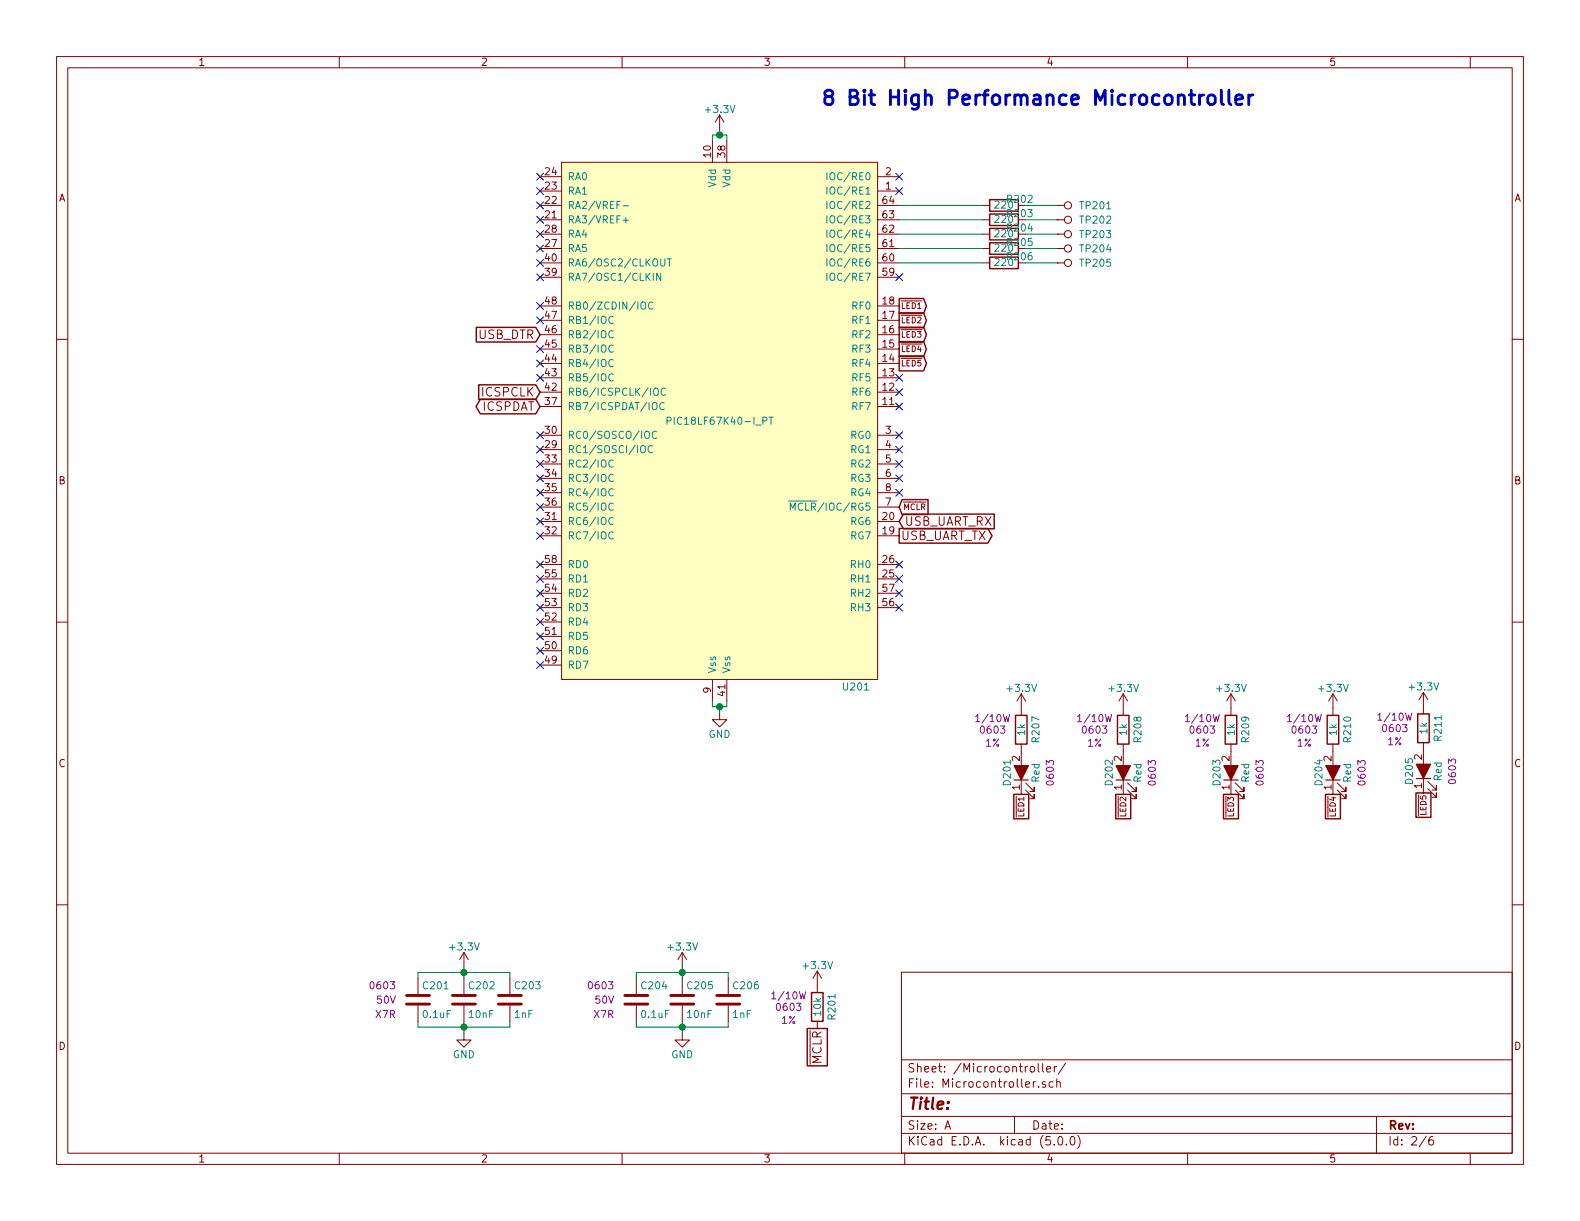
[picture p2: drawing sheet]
EESchema Schematic File Version 4
LIBS:mTouch_Test-cache
EELAYER 26 0
EELAYER END
$Descr A 11000 8500
encoding utf-8
Sheet 2 6
Title ""
Date ""
Rev ""
Comp ""
Comment1 ""
Comment2 ""
Comment3 ""
Comment4 ""
$EndDescr
Text GLabel 6260 3530 2    40   Input ~ 0
~MCLR
Text GLabel 3760 2730 0    60   Input ~ 0
ICSPCLK
Text GLabel 3760 2830 0    60   BiDi ~ 0
ICSPDAT
Text GLabel 5690 7160 3    60   UnSpc ~ 0
~MCLR
Text GLabel 6260 3730 2    60   Output ~ 0
USB_UART_TX
Text GLabel 6260 3630 2    60   Input ~ 0
USB_UART_RX
Text GLabel 3760 2330 0    60   Input ~ 0
USB_DTR
Wire Wire Line
	5010 900  5010 940 
Wire Wire Line
	4960 940  5010 940 
Wire Wire Line
	4960 940  4960 980 
Wire Wire Line
	5060 940  5060 980 
Connection ~ 5010 940 
$Comp
L power:GND #PWR0202
U 1 1
P 3230 7190
F 0 "#PWR0202" H 3230 6940 50  0001 C CNN
F 1 "GND" H 3230 7040 50  0000 C CNN
F 2 "" H 3230 7190 50  0000 C CNN
F 3 "" H 3230 7190 50  0000 C CNN
	1    3230 7190
	1    0    0    -1  
$EndComp
Wire Wire Line
	2910 6770 2910 6810
Connection ~ 3230 6770
Wire Wire Line
	3550 6770 3550 6810
Wire Wire Line
	2910 6770 3230 6770
Wire Wire Line
	3230 6730 3230 6770
Wire Wire Line
	2910 7150 2910 7110
Connection ~ 3230 7150
Wire Wire Line
	3550 7150 3550 7110
Wire Wire Line
	2910 7150 3230 7150
Wire Wire Line
	3230 7110 3230 7150
Wire Wire Line
	5010 940  5060 940 
Wire Wire Line
	3230 6770 3550 6770
Wire Wire Line
	3230 6770 3230 6810
Wire Wire Line
	3230 7150 3550 7150
Wire Wire Line
	3230 7150 3230 7190
NoConn ~ 3760 3730
Text Notes 5710 750  0    100  ~ 20
8 Bit High Performance Microcontroller
$Comp
L Custom_Library:PIC18(L)F67K40-I_PT U201
U 1 1
P 5010 2980
F 0 "U201" H 6060 1180 50  0000 R CNN
F 1 "PIC18LF67K40-I_PT" H 5010 3030 50  0000 C CNN
F 2 "Housings_QFP:TQFP-64_10x10mm_Pitch0.5mm" H 5010 5080 50  0001 C CNN
F 3 "" H 4360 3630 50  0001 C CNN
F 4 "PIC18LF67K40T-I/PTCT-ND" H 5010 2980 50  0001 C CNN "Digi-Key PN"
	1    5010 2980
	1    0    0    -1  
$EndComp
$Comp
L power:GND #PWR0206
U 1 1
P 5010 4960
F 0 "#PWR0206" H 5010 4710 50  0001 C CNN
F 1 "GND" H 5010 4810 50  0000 C CNN
F 2 "" H 5010 4960 50  0001 C CNN
F 3 "" H 5010 4960 50  0001 C CNN
	1    5010 4960
	1    0    0    -1  
$EndComp
Wire Wire Line
	5010 4960 5010 4920
Wire Wire Line
	5010 4920 4960 4920
Wire Wire Line
	4960 4920 4960 4880
Wire Wire Line
	5010 4920 5060 4920
Wire Wire Line
	5060 4920 5060 4880
Connection ~ 5010 4920
$Comp
L Custom_Library:+3.3V #PWR0205
U 1 1
P 5010 900
F 0 "#PWR0205" H 5010 750 50  0001 C CNN
F 1 "+3.3V" H 5010 1040 50  0000 C CNN
F 2 "" H 5010 900 50  0000 C CNN
F 3 "" H 5010 900 50  0000 C CNN
	1    5010 900 
	1    0    0    -1  
$EndComp
$Comp
L Custom_Library:C_Custom C?
U 1 1
P 2910 6960
AR Path="/5B6F6CF0/5B7039A8" Ref="C?"  Part="1" 
AR Path="/5B6F6CC2/5B7039A8" Ref="C201"  Part="1" 
F 0 "C201" H 2935 7060 50  0000 L CNN
F 1 "0.1uF" H 2935 6860 50  0000 L CNN
F 2 "Capacitors_SMD:C_0603" H 2948 6810 50  0001 C CNN
F 3 "" H 2935 7060 50  0001 C CNN
F 4 "0603" H 2760 7060 50  0000 R CNN "display_footprint"
F 5 "50V" H 2760 6960 50  0000 R CNN "Voltage"
F 6 "X7R" H 2760 6860 50  0000 R CNN "Dielectric"
F 7 "399-6856-1-ND" H 3335 7460 60  0001 C CNN "Digi-Key PN"
	1    2910 6960
	1    0    0    -1  
$EndComp
$Comp
L Custom_Library:C_Custom C?
U 1 1
P 3230 6960
AR Path="/5B6F6CF0/5B704457" Ref="C?"  Part="1" 
AR Path="/5B6F6CC2/5B704457" Ref="C202"  Part="1" 
F 0 "C202" H 3255 7060 50  0000 L CNN
F 1 "10nF" H 3255 6860 50  0000 L CNN
F 2 "Capacitors_SMD:C_0603" H 3268 6810 50  0001 C CNN
F 3 "" H 3255 7060 50  0001 C CNN
F 4 "0603" H 3080 7060 50  0001 R CNN "display_footprint"
F 5 "50V" H 3080 6960 50  0001 R CNN "Voltage"
F 6 "X7R" H 3080 6860 50  0001 R CNN "Dielectric"
F 7 "490-4781-1-ND" H 3655 7460 60  0001 C CNN "Digi-Key PN"
	1    3230 6960
	1    0    0    -1  
$EndComp
$Comp
L Custom_Library:C_Custom C?
U 1 1
P 3550 6960
AR Path="/5B6F6CF0/5B7044E3" Ref="C?"  Part="1" 
AR Path="/5B6F6CC2/5B7044E3" Ref="C203"  Part="1" 
F 0 "C203" H 3575 7060 50  0000 L CNN
F 1 "1nF" H 3575 6860 50  0000 L CNN
F 2 "Capacitors_SMD:C_0603" H 3588 6810 50  0001 C CNN
F 3 "" H 3575 7060 50  0001 C CNN
F 4 "0603" H 3400 7060 50  0001 R CNN "display_footprint"
F 5 "50V" H 3400 6960 50  0001 R CNN "Voltage"
F 6 "X7R" H 3400 6860 50  0001 R CNN "Dielectric"
F 7 "399-3293-1-ND" H 3975 7460 60  0001 C CNN "Digi-Key PN"
	1    3550 6960
	1    0    0    -1  
$EndComp
$Comp
L Custom_Library:+3.3V #PWR0201
U 1 1
P 3230 6730
F 0 "#PWR0201" H 3230 6580 50  0001 C CNN
F 1 "+3.3V" H 3230 6870 50  0000 C CNN
F 2 "" H 3230 6730 50  0000 C CNN
F 3 "" H 3230 6730 50  0000 C CNN
	1    3230 6730
	1    0    0    -1  
$EndComp
$Comp
L power:GND #PWR0204
U 1 1
P 4750 7190
F 0 "#PWR0204" H 4750 6940 50  0001 C CNN
F 1 "GND" H 4750 7040 50  0000 C CNN
F 2 "" H 4750 7190 50  0000 C CNN
F 3 "" H 4750 7190 50  0000 C CNN
	1    4750 7190
	1    0    0    -1  
$EndComp
Wire Wire Line
	4430 6770 4430 6810
Connection ~ 4750 6770
Wire Wire Line
	5070 6770 5070 6810
Wire Wire Line
	4430 6770 4750 6770
Wire Wire Line
	4750 6730 4750 6770
Wire Wire Line
	4430 7150 4430 7110
Connection ~ 4750 7150
Wire Wire Line
	5070 7150 5070 7110
Wire Wire Line
	4430 7150 4750 7150
Wire Wire Line
	4750 7110 4750 7150
Wire Wire Line
	4750 6770 5070 6770
Wire Wire Line
	4750 6770 4750 6810
Wire Wire Line
	4750 7150 5070 7150
Wire Wire Line
	4750 7150 4750 7190
$Comp
L Custom_Library:C_Custom C?
U 1 1
P 4430 6960
AR Path="/5B6F6CF0/5B7047F4" Ref="C?"  Part="1" 
AR Path="/5B6F6CC2/5B7047F4" Ref="C204"  Part="1" 
F 0 "C204" H 4455 7060 50  0000 L CNN
F 1 "0.1uF" H 4455 6860 50  0000 L CNN
F 2 "Capacitors_SMD:C_0603" H 4468 6810 50  0001 C CNN
F 3 "" H 4455 7060 50  0001 C CNN
F 4 "0603" H 4280 7060 50  0000 R CNN "display_footprint"
F 5 "50V" H 4280 6960 50  0000 R CNN "Voltage"
F 6 "X7R" H 4280 6860 50  0000 R CNN "Dielectric"
F 7 "399-6856-1-ND" H 4855 7460 60  0001 C CNN "Digi-Key PN"
	1    4430 6960
	1    0    0    -1  
$EndComp
$Comp
L Custom_Library:C_Custom C?
U 1 1
P 4750 6960
AR Path="/5B6F6CF0/5B7047FF" Ref="C?"  Part="1" 
AR Path="/5B6F6CC2/5B7047FF" Ref="C205"  Part="1" 
F 0 "C205" H 4775 7060 50  0000 L CNN
F 1 "10nF" H 4775 6860 50  0000 L CNN
F 2 "Capacitors_SMD:C_0603" H 4788 6810 50  0001 C CNN
F 3 "" H 4775 7060 50  0001 C CNN
F 4 "0603" H 4600 7060 50  0001 R CNN "display_footprint"
F 5 "50V" H 4600 6960 50  0001 R CNN "Voltage"
F 6 "X7R" H 4600 6860 50  0001 R CNN "Dielectric"
F 7 "490-4781-1-ND" H 5175 7460 60  0001 C CNN "Digi-Key PN"
	1    4750 6960
	1    0    0    -1  
$EndComp
$Comp
L Custom_Library:C_Custom C?
U 1 1
P 5070 6960
AR Path="/5B6F6CF0/5B70480A" Ref="C?"  Part="1" 
AR Path="/5B6F6CC2/5B70480A" Ref="C206"  Part="1" 
F 0 "C206" H 5095 7060 50  0000 L CNN
F 1 "1nF" H 5095 6860 50  0000 L CNN
F 2 "Capacitors_SMD:C_0603" H 5108 6810 50  0001 C CNN
F 3 "" H 5095 7060 50  0001 C CNN
F 4 "0603" H 4920 7060 50  0001 R CNN "display_footprint"
F 5 "50V" H 4920 6960 50  0001 R CNN "Voltage"
F 6 "X7R" H 4920 6860 50  0001 R CNN "Dielectric"
F 7 "399-3293-1-ND" H 5495 7460 60  0001 C CNN "Digi-Key PN"
	1    5070 6960
	1    0    0    -1  
$EndComp
$Comp
L Custom_Library:+3.3V #PWR0203
U 1 1
P 4750 6730
F 0 "#PWR0203" H 4750 6580 50  0001 C CNN
F 1 "+3.3V" H 4750 6870 50  0000 C CNN
F 2 "" H 4750 6730 50  0000 C CNN
F 3 "" H 4750 6730 50  0000 C CNN
	1    4750 6730
	1    0    0    -1  
$EndComp
$Comp
L Custom_Library:R_Custom R201
U 1 1
P 5690 7010
F 0 "R201" V 5790 7010 50  0000 C CNN
F 1 "10k" V 5690 7010 50  0000 C CNN
F 2 "Resistors_SMD:R_0603" H 5690 7010 50  0001 C CNN
F 3 "" H 5690 7010 50  0001 C CNN
F 4 "0603" H 5491 7010 50  0000 C CNN "display_footprint"
F 5 "1%" H 5491 6919 50  0000 C CNN "Tolerance"
F 6 "1/10W" H 5490 7090 50  0000 C CNN "Wattage"
F 7 "RHM10KADCT-ND" H 5990 7410 60  0001 C CNN "Digi-Key PN"
	1    5690 7010
	1    0    0    -1  
$EndComp
$Comp
L Custom_Library:+3.3V #PWR0207
U 1 1
P 5690 6860
F 0 "#PWR0207" H 5690 6710 50  0001 C CNN
F 1 "+3.3V" H 5690 7000 50  0000 C CNN
F 2 "" H 5690 6860 50  0000 C CNN
F 3 "" H 5690 6860 50  0000 C CNN
	1    5690 6860
	1    0    0    -1  
$EndComp
$Comp
L Device:R R?
U 1 1
P 6990 1430
AR Path="/5A2D2FD2/5B7157D7" Ref="R?"  Part="1" 
AR Path="/5A0A8BD0/5B7157D7" Ref="R?"  Part="1" 
AR Path="/5B6F6CF0/5B7157D7" Ref="R?"  Part="1" 
AR Path="/5B6F6CC2/5B7157D7" Ref="R202"  Part="1" 
F 0 "R202" V 7030 1220 50  0000 L CNN
F 1 "220" V 6990 1430 50  0000 C CNN
F 2 "Resistors_SMD:R_0603" V 6920 1430 50  0001 C CNN
F 3 "" V 7070 1430 50  0001 C CNN
F 4 "1%" V 6730 1430 50  0001 C CNN "Tolerance"
F 5 "1/10W" V 6890 1430 50  0001 C CNN "Wattage"
F 6 "0603" V 6810 1430 50  0001 C CNN "display_footprint"
F 7 "RHM220DCT-ND" H 1640 -1750 50  0001 C CNN "Digi-Key PN"
	1    6990 1430
	0    -1   -1   0   
$EndComp
$Comp
L Device:R R?
U 1 1
P 6990 1530
AR Path="/5A2D2FD2/5B7164F5" Ref="R?"  Part="1" 
AR Path="/5A0A8BD0/5B7164F5" Ref="R?"  Part="1" 
AR Path="/5B6F6CF0/5B7164F5" Ref="R?"  Part="1" 
AR Path="/5B6F6CC2/5B7164F5" Ref="R203"  Part="1" 
F 0 "R203" V 7030 1320 50  0000 L CNN
F 1 "220" V 6990 1530 50  0000 C CNN
F 2 "Resistors_SMD:R_0603" V 6920 1530 50  0001 C CNN
F 3 "" V 7070 1530 50  0001 C CNN
F 4 "1%" V 6730 1530 50  0001 C CNN "Tolerance"
F 5 "1/10W" V 6890 1530 50  0001 C CNN "Wattage"
F 6 "0603" V 6810 1530 50  0001 C CNN "display_footprint"
F 7 "RHM220DCT-ND" H 1640 -1650 50  0001 C CNN "Digi-Key PN"
	1    6990 1530
	0    -1   -1   0   
$EndComp
$Comp
L Device:R R?
U 1 1
P 6990 1630
AR Path="/5A2D2FD2/5B716531" Ref="R?"  Part="1" 
AR Path="/5A0A8BD0/5B716531" Ref="R?"  Part="1" 
AR Path="/5B6F6CF0/5B716531" Ref="R?"  Part="1" 
AR Path="/5B6F6CC2/5B716531" Ref="R204"  Part="1" 
F 0 "R204" V 7030 1420 50  0000 L CNN
F 1 "220" V 6990 1630 50  0000 C CNN
F 2 "Resistors_SMD:R_0603" V 6920 1630 50  0001 C CNN
F 3 "" V 7070 1630 50  0001 C CNN
F 4 "1%" V 6730 1630 50  0001 C CNN "Tolerance"
F 5 "1/10W" V 6890 1630 50  0001 C CNN "Wattage"
F 6 "0603" V 6810 1630 50  0001 C CNN "display_footprint"
F 7 "RHM220DCT-ND" H 1640 -1550 50  0001 C CNN "Digi-Key PN"
	1    6990 1630
	0    -1   -1   0   
$EndComp
$Comp
L Device:R R?
U 1 1
P 6990 1730
AR Path="/5A2D2FD2/5B71656F" Ref="R?"  Part="1" 
AR Path="/5A0A8BD0/5B71656F" Ref="R?"  Part="1" 
AR Path="/5B6F6CF0/5B71656F" Ref="R?"  Part="1" 
AR Path="/5B6F6CC2/5B71656F" Ref="R205"  Part="1" 
F 0 "R205" V 7030 1520 50  0000 L CNN
F 1 "220" V 6990 1730 50  0000 C CNN
F 2 "Resistors_SMD:R_0603" V 6920 1730 50  0001 C CNN
F 3 "" V 7070 1730 50  0001 C CNN
F 4 "1%" V 6730 1730 50  0001 C CNN "Tolerance"
F 5 "1/10W" V 6890 1730 50  0001 C CNN "Wattage"
F 6 "0603" V 6810 1730 50  0001 C CNN "display_footprint"
F 7 "RHM220DCT-ND" H 1640 -1450 50  0001 C CNN "Digi-Key PN"
	1    6990 1730
	0    -1   -1   0   
$EndComp
$Comp
L Device:R R?
U 1 1
P 6990 1830
AR Path="/5A2D2FD2/5B7165AF" Ref="R?"  Part="1" 
AR Path="/5A0A8BD0/5B7165AF" Ref="R?"  Part="1" 
AR Path="/5B6F6CF0/5B7165AF" Ref="R?"  Part="1" 
AR Path="/5B6F6CC2/5B7165AF" Ref="R206"  Part="1" 
F 0 "R206" V 7030 1620 50  0000 L CNN
F 1 "220" V 6990 1830 50  0000 C CNN
F 2 "Resistors_SMD:R_0603" V 6920 1830 50  0001 C CNN
F 3 "" V 7070 1830 50  0001 C CNN
F 4 "1%" V 6730 1830 50  0001 C CNN "Tolerance"
F 5 "1/10W" V 6890 1830 50  0001 C CNN "Wattage"
F 6 "0603" V 6810 1830 50  0001 C CNN "display_footprint"
F 7 "RHM220DCT-ND" H 1640 -1350 50  0001 C CNN "Digi-Key PN"
	1    6990 1830
	0    -1   -1   0   
$EndComp
Wire Wire Line
	6260 1430 6840 1430
Wire Wire Line
	6260 1530 6840 1530
Wire Wire Line
	6260 1630 6840 1630
Wire Wire Line
	6260 1730 6840 1730
Wire Wire Line
	6260 1830 6840 1830
$Comp
L Custom_Library:TP TP201
U 1 1
P 7360 1430
F 0 "TP201" V 7360 1580 50  0000 L CNN
F 1 "TP" H 7360 1580 50  0001 C CNN
F 2 "Wire_Pads:SolderWirePad_single_SMD_5x10mm" H 7360 1430 60  0001 C CNN
F 3 "" H 7360 1430 60  0000 C CNN
	1    7360 1430
	0    1    1    0   
$EndComp
Wire Wire Line
	7140 1430 7360 1430
Wire Wire Line
	7140 1530 7360 1530
Wire Wire Line
	7140 1630 7360 1630
Wire Wire Line
	7140 1730 7360 1730
Wire Wire Line
	7140 1830 7360 1830
$Comp
L Custom_Library:TP TP202
U 1 1
P 7360 1530
F 0 "TP202" V 7360 1680 50  0000 L CNN
F 1 "TP" H 7360 1680 50  0001 C CNN
F 2 "Wire_Pads:SolderWirePad_single_SMD_5x10mm" H 7360 1530 60  0001 C CNN
F 3 "" H 7360 1530 60  0000 C CNN
	1    7360 1530
	0    1    1    0   
$EndComp
$Comp
L Custom_Library:TP TP203
U 1 1
P 7360 1630
F 0 "TP203" V 7360 1780 50  0000 L CNN
F 1 "TP" H 7360 1780 50  0001 C CNN
F 2 "Wire_Pads:SolderWirePad_single_SMD_5x10mm" H 7360 1630 60  0001 C CNN
F 3 "" H 7360 1630 60  0000 C CNN
	1    7360 1630
	0    1    1    0   
$EndComp
$Comp
L Custom_Library:TP TP204
U 1 1
P 7360 1730
F 0 "TP204" V 7360 1880 50  0000 L CNN
F 1 "TP" H 7360 1880 50  0001 C CNN
F 2 "Wire_Pads:SolderWirePad_single_SMD_5x10mm" H 7360 1730 60  0001 C CNN
F 3 "" H 7360 1730 60  0000 C CNN
	1    7360 1730
	0    1    1    0   
$EndComp
$Comp
L Custom_Library:TP TP205
U 1 1
P 7360 1830
F 0 "TP205" V 7360 1980 50  0000 L CNN
F 1 "TP" H 7360 1980 50  0001 C CNN
F 2 "Wire_Pads:SolderWirePad_single_SMD_5x10mm" H 7360 1830 60  0001 C CNN
F 3 "" H 7360 1830 60  0000 C CNN
	1    7360 1830
	0    1    1    0   
$EndComp
NoConn ~ 3760 1230
NoConn ~ 3760 1330
NoConn ~ 3760 1430
NoConn ~ 3760 1530
NoConn ~ 3760 1630
NoConn ~ 3760 1730
NoConn ~ 3760 1830
NoConn ~ 3760 1930
NoConn ~ 3760 2130
NoConn ~ 3760 2230
NoConn ~ 3760 2430
NoConn ~ 3760 2530
NoConn ~ 3760 2630
NoConn ~ 3760 3030
NoConn ~ 3760 3130
NoConn ~ 3760 3230
NoConn ~ 3760 3330
NoConn ~ 3760 3430
NoConn ~ 3760 3530
NoConn ~ 3760 3630
NoConn ~ 3760 3930
NoConn ~ 3760 4030
NoConn ~ 3760 4130
NoConn ~ 3760 4230
NoConn ~ 3760 4330
NoConn ~ 3760 4430
NoConn ~ 3760 4530
NoConn ~ 3760 4630
NoConn ~ 6260 3930
NoConn ~ 6260 4030
NoConn ~ 6260 4130
NoConn ~ 6260 4230
NoConn ~ 6260 3030
NoConn ~ 6260 3130
NoConn ~ 6260 3230
NoConn ~ 6260 3330
NoConn ~ 6260 3430
NoConn ~ 6260 1230
NoConn ~ 6260 1330
NoConn ~ 6260 1930
NoConn ~ 6260 2630
NoConn ~ 6260 2730
NoConn ~ 6260 2830
Text GLabel 6260 2130 2    40   Output ~ 0
~LED1
Text GLabel 6260 2230 2    40   Output ~ 0
~LED2
Text GLabel 6260 2330 2    40   Output ~ 0
~LED3
Text GLabel 6260 2430 2    40   Output ~ 0
~LED4
Text GLabel 6260 2530 2    40   Output ~ 0
~LED5
$Comp
L Custom_Library:LED_ALT_Custom D?
U 1 1
P 7110 5380
AR Path="/5B6F6CF0/5B7210B2" Ref="D?"  Part="1" 
AR Path="/5B705DB1/5B7210B2" Ref="D?"  Part="1" 
AR Path="/5B6F6CC2/5B7210B2" Ref="D201"  Part="1" 
F 0 "D201" H 7110 5480 50  0000 C CNN
F 1 "Red" H 7110 5280 50  0000 C CNN
F 2 "LEDs:LED_0603" H 7110 5380 50  0001 C CNN
F 3 "" H 7110 5380 50  0001 C CNN
F 4 "0603" H 7110 5180 50  0000 C CNN "display_footprint"
F 5 "511-1310-1-ND" H 7310 5680 60  0001 C CNN "Digi-Key PN"
	1    7110 5380
	0    -1   -1   0   
$EndComp
$Comp
L Custom_Library:R_Custom R?
U 1 1
P 7110 5080
AR Path="/5B6F6CF0/5B7210BD" Ref="R?"  Part="1" 
AR Path="/5B705DB1/5B7210BD" Ref="R?"  Part="1" 
AR Path="/5B6F6CC2/5B7210BD" Ref="R207"  Part="1" 
F 0 "R207" V 7210 5080 50  0000 C CNN
F 1 "1k" V 7110 5080 50  0000 C CNN
F 2 "Resistors_SMD:R_0603" H 7110 5080 50  0001 C CNN
F 3 "" H 7110 5080 50  0001 C CNN
F 4 "0603" H 6911 5080 50  0000 C CNN "display_footprint"
F 5 "1%" H 6911 4989 50  0000 C CNN "Tolerance"
F 6 "1/10W" H 6910 5160 50  0000 C CNN "Wattage"
F 7 "YAG2323CT-ND" H 7410 5480 60  0001 C CNN "Digi-Key PN"
	1    7110 5080
	1    0    0    -1  
$EndComp
$Comp
L Custom_Library:+3.3V #PWR?
U 1 1
P 7110 4930
AR Path="/5B705DB1/5B7210C4" Ref="#PWR?"  Part="1" 
AR Path="/5B6F6CC2/5B7210C4" Ref="#PWR0208"  Part="1" 
F 0 "#PWR0208" H 7110 4780 50  0001 C CNN
F 1 "+3.3V" H 7110 5070 50  0000 C CNN
F 2 "" H 7110 4930 50  0000 C CNN
F 3 "" H 7110 4930 50  0000 C CNN
	1    7110 4930
	1    0    0    -1  
$EndComp
$Comp
L Custom_Library:LED_ALT_Custom D?
U 1 1
P 7820 5380
AR Path="/5B6F6CF0/5B721861" Ref="D?"  Part="1" 
AR Path="/5B705DB1/5B721861" Ref="D?"  Part="1" 
AR Path="/5B6F6CC2/5B721861" Ref="D202"  Part="1" 
F 0 "D202" H 7820 5480 50  0000 C CNN
F 1 "Red" H 7820 5280 50  0000 C CNN
F 2 "LEDs:LED_0603" H 7820 5380 50  0001 C CNN
F 3 "" H 7820 5380 50  0001 C CNN
F 4 "0603" H 7820 5180 50  0000 C CNN "display_footprint"
F 5 "511-1310-1-ND" H 8020 5680 60  0001 C CNN "Digi-Key PN"
	1    7820 5380
	0    -1   -1   0   
$EndComp
$Comp
L Custom_Library:R_Custom R?
U 1 1
P 7820 5080
AR Path="/5B6F6CF0/5B72186C" Ref="R?"  Part="1" 
AR Path="/5B705DB1/5B72186C" Ref="R?"  Part="1" 
AR Path="/5B6F6CC2/5B72186C" Ref="R208"  Part="1" 
F 0 "R208" V 7920 5080 50  0000 C CNN
F 1 "1k" V 7820 5080 50  0000 C CNN
F 2 "Resistors_SMD:R_0603" H 7820 5080 50  0001 C CNN
F 3 "" H 7820 5080 50  0001 C CNN
F 4 "0603" H 7621 5080 50  0000 C CNN "display_footprint"
F 5 "1%" H 7621 4989 50  0000 C CNN "Tolerance"
F 6 "1/10W" H 7620 5160 50  0000 C CNN "Wattage"
F 7 "YAG2323CT-ND" H 8120 5480 60  0001 C CNN "Digi-Key PN"
	1    7820 5080
	1    0    0    -1  
$EndComp
$Comp
L Custom_Library:+3.3V #PWR?
U 1 1
P 7820 4930
AR Path="/5B705DB1/5B721873" Ref="#PWR?"  Part="1" 
AR Path="/5B6F6CC2/5B721873" Ref="#PWR0209"  Part="1" 
F 0 "#PWR0209" H 7820 4780 50  0001 C CNN
F 1 "+3.3V" H 7820 5070 50  0000 C CNN
F 2 "" H 7820 4930 50  0000 C CNN
F 3 "" H 7820 4930 50  0000 C CNN
	1    7820 4930
	1    0    0    -1  
$EndComp
$Comp
L Custom_Library:LED_ALT_Custom D?
U 1 1
P 8570 5380
AR Path="/5B6F6CF0/5B721FC9" Ref="D?"  Part="1" 
AR Path="/5B705DB1/5B721FC9" Ref="D?"  Part="1" 
AR Path="/5B6F6CC2/5B721FC9" Ref="D203"  Part="1" 
F 0 "D203" H 8570 5480 50  0000 C CNN
F 1 "Red" H 8570 5280 50  0000 C CNN
F 2 "LEDs:LED_0603" H 8570 5380 50  0001 C CNN
F 3 "" H 8570 5380 50  0001 C CNN
F 4 "0603" H 8570 5180 50  0000 C CNN "display_footprint"
F 5 "511-1310-1-ND" H 8770 5680 60  0001 C CNN "Digi-Key PN"
	1    8570 5380
	0    -1   -1   0   
$EndComp
$Comp
L Custom_Library:R_Custom R?
U 1 1
P 8570 5080
AR Path="/5B6F6CF0/5B721FD4" Ref="R?"  Part="1" 
AR Path="/5B705DB1/5B721FD4" Ref="R?"  Part="1" 
AR Path="/5B6F6CC2/5B721FD4" Ref="R209"  Part="1" 
F 0 "R209" V 8670 5080 50  0000 C CNN
F 1 "1k" V 8570 5080 50  0000 C CNN
F 2 "Resistors_SMD:R_0603" H 8570 5080 50  0001 C CNN
F 3 "" H 8570 5080 50  0001 C CNN
F 4 "0603" H 8371 5080 50  0000 C CNN "display_footprint"
F 5 "1%" H 8371 4989 50  0000 C CNN "Tolerance"
F 6 "1/10W" H 8370 5160 50  0000 C CNN "Wattage"
F 7 "YAG2323CT-ND" H 8870 5480 60  0001 C CNN "Digi-Key PN"
	1    8570 5080
	1    0    0    -1  
$EndComp
$Comp
L Custom_Library:+3.3V #PWR?
U 1 1
P 8570 4930
AR Path="/5B705DB1/5B721FDB" Ref="#PWR?"  Part="1" 
AR Path="/5B6F6CC2/5B721FDB" Ref="#PWR0210"  Part="1" 
F 0 "#PWR0210" H 8570 4780 50  0001 C CNN
F 1 "+3.3V" H 8570 5070 50  0000 C CNN
F 2 "" H 8570 4930 50  0000 C CNN
F 3 "" H 8570 4930 50  0000 C CNN
	1    8570 4930
	1    0    0    -1  
$EndComp
$Comp
L Custom_Library:LED_ALT_Custom D?
U 1 1
P 9280 5380
AR Path="/5B6F6CF0/5B721FE3" Ref="D?"  Part="1" 
AR Path="/5B705DB1/5B721FE3" Ref="D?"  Part="1" 
AR Path="/5B6F6CC2/5B721FE3" Ref="D204"  Part="1" 
F 0 "D204" H 9280 5480 50  0000 C CNN
F 1 "Red" H 9280 5280 50  0000 C CNN
F 2 "LEDs:LED_0603" H 9280 5380 50  0001 C CNN
F 3 "" H 9280 5380 50  0001 C CNN
F 4 "0603" H 9280 5180 50  0000 C CNN "display_footprint"
F 5 "511-1310-1-ND" H 9480 5680 60  0001 C CNN "Digi-Key PN"
	1    9280 5380
	0    -1   -1   0   
$EndComp
$Comp
L Custom_Library:R_Custom R?
U 1 1
P 9280 5080
AR Path="/5B6F6CF0/5B721FEE" Ref="R?"  Part="1" 
AR Path="/5B705DB1/5B721FEE" Ref="R?"  Part="1" 
AR Path="/5B6F6CC2/5B721FEE" Ref="R210"  Part="1" 
F 0 "R210" V 9380 5080 50  0000 C CNN
F 1 "1k" V 9280 5080 50  0000 C CNN
F 2 "Resistors_SMD:R_0603" H 9280 5080 50  0001 C CNN
F 3 "" H 9280 5080 50  0001 C CNN
F 4 "0603" H 9081 5080 50  0000 C CNN "display_footprint"
F 5 "1%" H 9081 4989 50  0000 C CNN "Tolerance"
F 6 "1/10W" H 9080 5160 50  0000 C CNN "Wattage"
F 7 "YAG2323CT-ND" H 9580 5480 60  0001 C CNN "Digi-Key PN"
	1    9280 5080
	1    0    0    -1  
$EndComp
$Comp
L Custom_Library:+3.3V #PWR?
U 1 1
P 9280 4930
AR Path="/5B705DB1/5B721FF5" Ref="#PWR?"  Part="1" 
AR Path="/5B6F6CC2/5B721FF5" Ref="#PWR0211"  Part="1" 
F 0 "#PWR0211" H 9280 4780 50  0001 C CNN
F 1 "+3.3V" H 9280 5070 50  0000 C CNN
F 2 "" H 9280 4930 50  0000 C CNN
F 3 "" H 9280 4930 50  0000 C CNN
	1    9280 4930
	1    0    0    -1  
$EndComp
$Comp
L Custom_Library:LED_ALT_Custom D?
U 1 1
P 9910 5370
AR Path="/5B6F6CF0/5B72270E" Ref="D?"  Part="1" 
AR Path="/5B705DB1/5B72270E" Ref="D?"  Part="1" 
AR Path="/5B6F6CC2/5B72270E" Ref="D205"  Part="1" 
F 0 "D205" H 9910 5470 50  0000 C CNN
F 1 "Red" H 9910 5270 50  0000 C CNN
F 2 "LEDs:LED_0603" H 9910 5370 50  0001 C CNN
F 3 "" H 9910 5370 50  0001 C CNN
F 4 "0603" H 9910 5170 50  0000 C CNN "display_footprint"
F 5 "511-1310-1-ND" H 10110 5670 60  0001 C CNN "Digi-Key PN"
	1    9910 5370
	0    -1   -1   0   
$EndComp
$Comp
L Custom_Library:R_Custom R?
U 1 1
P 9910 5070
AR Path="/5B6F6CF0/5B722719" Ref="R?"  Part="1" 
AR Path="/5B705DB1/5B722719" Ref="R?"  Part="1" 
AR Path="/5B6F6CC2/5B722719" Ref="R211"  Part="1" 
F 0 "R211" V 10010 5070 50  0000 C CNN
F 1 "1k" V 9910 5070 50  0000 C CNN
F 2 "Resistors_SMD:R_0603" H 9910 5070 50  0001 C CNN
F 3 "" H 9910 5070 50  0001 C CNN
F 4 "0603" H 9711 5070 50  0000 C CNN "display_footprint"
F 5 "1%" H 9711 4979 50  0000 C CNN "Tolerance"
F 6 "1/10W" H 9710 5150 50  0000 C CNN "Wattage"
F 7 "YAG2323CT-ND" H 10210 5470 60  0001 C CNN "Digi-Key PN"
	1    9910 5070
	1    0    0    -1  
$EndComp
$Comp
L Custom_Library:+3.3V #PWR?
U 1 1
P 9910 4920
AR Path="/5B705DB1/5B722720" Ref="#PWR?"  Part="1" 
AR Path="/5B6F6CC2/5B722720" Ref="#PWR0212"  Part="1" 
F 0 "#PWR0212" H 9910 4770 50  0001 C CNN
F 1 "+3.3V" H 9910 5060 50  0000 C CNN
F 2 "" H 9910 4920 50  0000 C CNN
F 3 "" H 9910 4920 50  0000 C CNN
	1    9910 4920
	1    0    0    -1  
$EndComp
Text GLabel 7110 5530 3    40   UnSpc ~ 0
~LED1
Text GLabel 7820 5530 3    40   UnSpc ~ 0
~LED2
Text GLabel 8570 5530 3    40   UnSpc ~ 0
~LED3
Text GLabel 9280 5530 3    40   UnSpc ~ 0
~LED4
Text GLabel 9910 5520 3    40   UnSpc ~ 0
~LED5
$EndSCHEMATC
